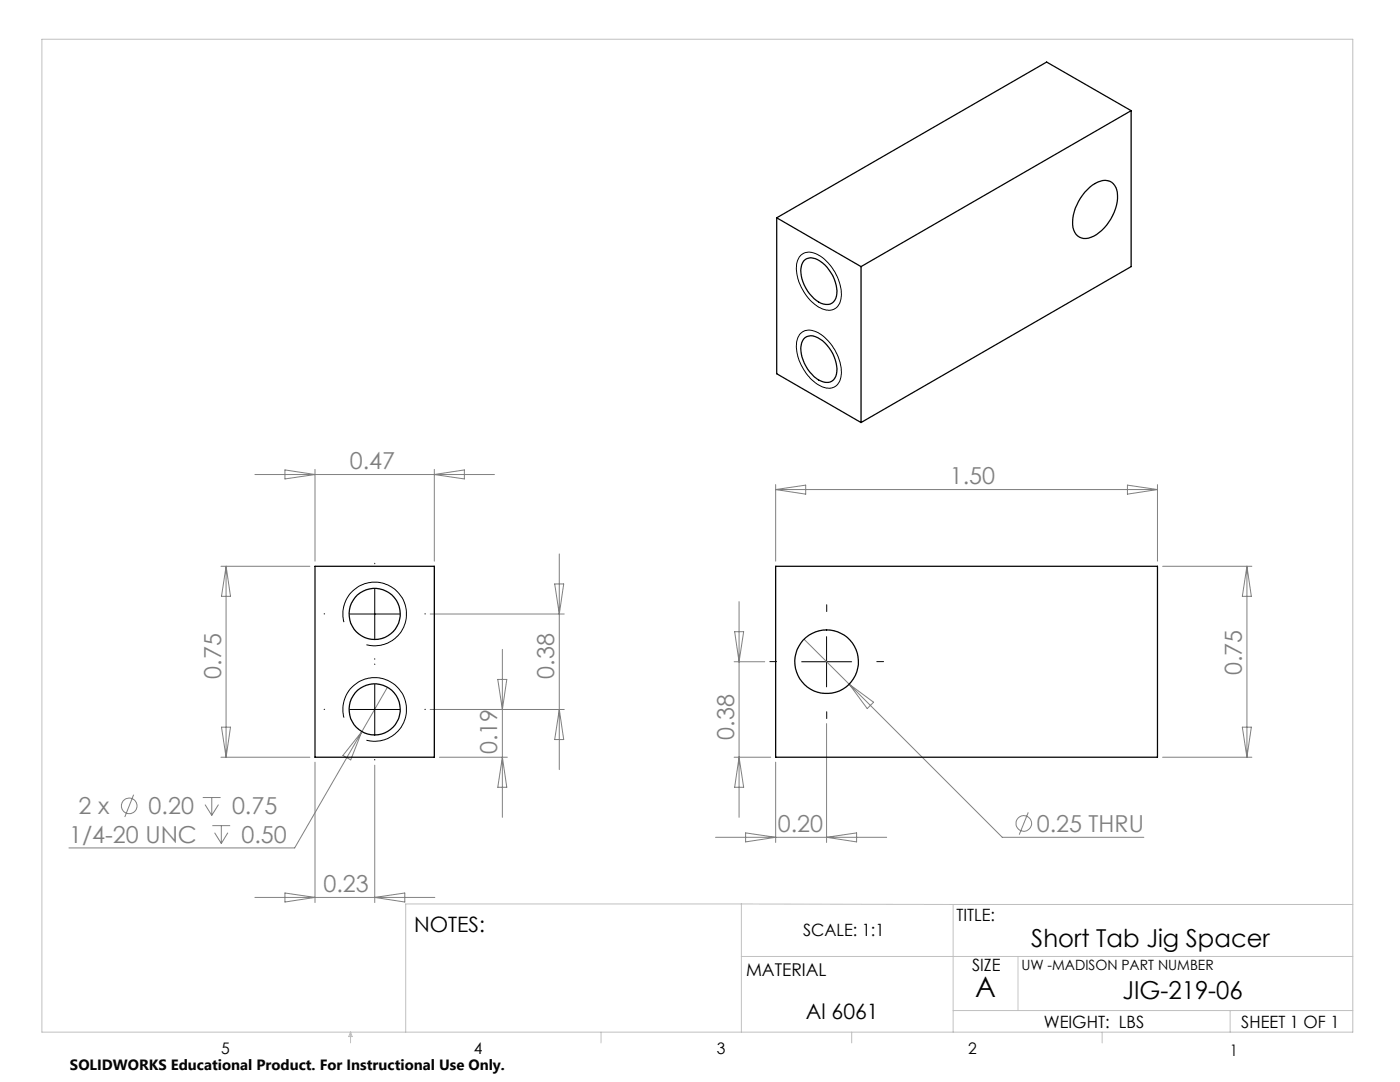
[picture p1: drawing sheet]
<svg xmlns="http://www.w3.org/2000/svg" width="279mm" height="216mm" viewBox="0 0 279 216" stroke-linecap="round" stroke-linejoin="round" font-family="sans-serif">
<g fill="none" stroke="#808080" stroke-width=".2">
<path d="M50.9 94.7h47.8M56.9 93.8l6 .9-6 .9zM62.9 93.7v18.3M86.7 93.7v18.3M86.7 94.7l6-.9v1.8zM154.8 96.7v15.3M154.8 97.7h76.2M154.8 97.7l6-.9v1.8zM225 96.8l6 .9-6 .9zM231 96.7v15.3M44.1 113h17.7M45.1 113v38.1"/>
<path d="M45.1 113l.9 6h-1.8zM110.7 116.5h1.8l-.9 6zM111.6 110.5v43.1M232 113h17.8M248.8 113l.9 6h-1.8zM248.8 113v38.1M77.3 137.1l-5.1 8.9M85.9 122.5h26.7M99.3 135.6h1.8l-.8 6zM100.3 129.6v33.5M146.5 132h6.1M146.6 126h1.8l-.9 6z"/>
<path d="M147.5 120.1v43M160.5 127.6l9 8.9M169.5 136.5l30.5 30.6h28.3M169.5 136.5l4.8 3.6-1.2 1.3zM26.7 158.6l-1.8 4.4M40.5 159.1h3.5M42.3 159.1v3.6M44.1 151.1h17.7M44.2 145.1h1.8l-.9 6zM62.9 152.1v28M72.2 146l-13.4 23.2h-45M72.2 146l-2.2 5.6-1.6-.9z"/>
<path d="M74.8 152.7v27.4M85.9 141.6h26.7M87.7 151.1h13.5M100.3 151.1l.8 6h-1.8zM111.6 141.6l.9 6h-1.8zM146.5 151.1h7.3M147.5 151.1l.9 6h-1.8zM154.8 152.1v16M165 144.4v23.7M232 151.1h17.8M247.9 145.1h1.8l-.9 6zM40.9 160.5l1.4 2.2"/>
<path d="M42.4 164.7h3.5M42.8 166.2l1.4 2.1M43.6 160.5l-1.3 2.2M44.2 164.7v3.6M45.5 166.2l-1.3 2.1M50.9 179.1h35.9M56.9 178.2l6 .9-6 .9zM74.8 179.1l6-.9v1.8zM142.8 167.1h34.2M148.8 166.2l6 .9-6 .9zM165 167.1l6-.9v1.8zM205.2 162.1l-1.8 4.4"/>
<circle cx="25.8" cy="160.8" r="1.56"/>
<circle cx="204.3" cy="164.3" r="1.55"/>
</g>
<path d="M159.8 50.9a3.1 3.1 0 0 1 4 .3 9.5 9.5 0 0 1 4 8.5 2.55 2.55 0 0 1-4.1 1.7 9.6 9.6 0 0 1-4.7-8.8l.2-.7zM159.7 66.6a2.87 2.87 0 0 1 3.8 0 9.6 9.6 0 0 1 4.3 8.7 2.55 2.55 0 0 1-4.1 1.7 9.6 9.6 0 0 1-4.7-8.8zM74.8 117.5v10M68.7 124.1a6.3 6.3 0 0 1 5.6-7.9 6.3 6.3 0 0 1 6.8 6.9 6.3 6.3 0 0 1-8 5.6M69.8 122.5h10M74.8 136.6v10M160 132h10M165 127v10.1M68.7 143.2a6.3 6.3 0 0 1 5.6-7.9 6.3 6.3 0 0 1 6.8 6.9 6.3 6.3 0 0 1-8 5.5M69.8 141.6h10" fill="none" stroke="#000" stroke-width=".2"/>
<path d="M74.8 112.5v-.1M64.8 122.5h-.1M74.8 131.5v-.1M74.8 132.5v.1M84.8 122.5h.1M155 132h-1.4M165 122v-1.3M175 132h1.3M64.8 141.5h-.1M74.8 151.5v.1M84.8 141.5h.1M165 142v1.4" fill="none" stroke="#000" stroke-width=".2" stroke-dasharray="15.2 1.3 1.3 1.3"/>
<g fill="none" stroke="#c0c0c0" stroke-width=".2">
<path d="M8.4 7.8h261.6v198.2h-261.6zM148 180.4v25.6M148 180.4h-67v25.6M148 190.9h122M148 180.4l42.2 .1M190.2 180.5v25.5M190.2 180.5h79.8M203.2 190.9v10.7M70 206v2.1M70 206l.3 .8h-.7zM119.9 206v2.1M170 206v2.1"/>
<path d="M190.2 201.6h79.8M220 206v2.1M245.5 201.6v4.4"/>
</g>
<g fill="none" stroke="#000" stroke-width=".25">
<path d="M217 37.9a4.5 4.5 0 0 1 4.5-1.7 3.3 3.3 0 0 1 1.5 3.5 9.6 9.6 0 0 1-5.3 7.6 2.55 2.55 0 0 1-3.6-2.5 9.4 9.4 0 0 1 2.9-6.9zM225.7 22.1l-16.8-9.7-53.9 31.1M225.7 22.1l-53.9 31.1M225.7 22.1v31.1l-53.9 31.1M155 43.5l16.8 9.7M155 43.5v31.1l16.8 9.7M160.4 52.1a2.31 2.31 0 0 1 3.3 0 7.5 7.5 0 0 1 3.2 7 2.03 2.03 0 0 1-3 1.4 7.7 7.7 0 0 1-4-7.1zM171.8 53.2v31.1M160.4 67.7a2.31 2.31 0 0 1 3.3 0 7.5 7.5 0 0 1 3.2 6.9 2 2 0 0 1-3 1.5 7.6 7.6 0 0 1-4-7.2zM62.9 113h23.8v38.1h-23.8zM154.8 113h76.2v38.1h-76.2z"/>
<circle cx="74.8" cy="122.5" r="5.1"/>
<circle cx="165" cy="132" r="6.3"/>
<circle cx="74.8" cy="141.6" r="5.1"/>
</g>
<text font-size="5.6" x="194.6" y="199">A</text>
<g font-size="4.9">
<text x="205.8" y="188.9">Short Tab Jig Spacer</text>
<text x="224" y="199.4">JIG-219-06</text>
</g>
<g font-size="4.7" fill="#808080">
<text x="69.8" y="93.6">0.47</text>
<text x="189.5" y="96.7">1.50</text>
<text x="44.1" y="135.4" transform="rotate(-90 44.1 135.4)">0.75</text>
<text x="110.6" y="135.4" transform="rotate(-90 110.6 135.4)">0.38</text>
<text x="247.8" y="134.7" transform="rotate(-90 247.8 134.7)">0.75</text>
<text x="146.5" y="147.6" transform="rotate(-90 146.5 147.6)">0.38</text>
<text x="99.3" y="150.5" transform="rotate(-90 99.3 150.5)">0.19</text>
<text x="15.7" y="162.5">2 x</text>
<text x="29.7" y="162.5">0.20</text>
<text x="46.3" y="162.5">0.75</text>
<text x="155.2" y="166.1">0.20</text>
<text x="206.9" y="166">0.25 THRU</text>
<text x="13.8" y="168.1">1/4-20 UNC</text>
<text x="48.2" y="168.1">0.50</text>
<text x="64.5" y="178.1">0.23</text>
</g>
<g font-size="4.2">
<text x="82.6" y="185.9">NOTES:</text>
<text x="160.8" y="203.3">Al 6061</text>
</g>
<text font-size="3.5" x="148.9" y="194.7">MATERIAL</text>
<g font-size="3.4">
<text x="190.9" y="183.8">TITLE:</text>
<text x="160.3" y="186.8">SCALE: 1:1</text>
<text x="194" y="193.8">SIZE</text>
<text x="208.3" y="205.1">WEIGHT: LBS</text>
<text x="247.7" y="205.1">SHEET 1 OF 1</text>
</g>
<g font-size="3.2">
<text x="44.2" y="210.4">5</text>
<text x="94.6" y="210.3">4</text>
<text x="143.1" y="210.4">3</text>
<text x="193.2" y="210.3">2</text>
<text x="245.4" y="210.6">1</text>
</g>
<text font-size="3" x="14" y="213.5">SOLIDWORKS Educational Product. For Instructional Use Only.</text>
<text font-size="2.8" x="203.8" y="193.5">UW -MADISON PART NUMBER</text>
</svg>
